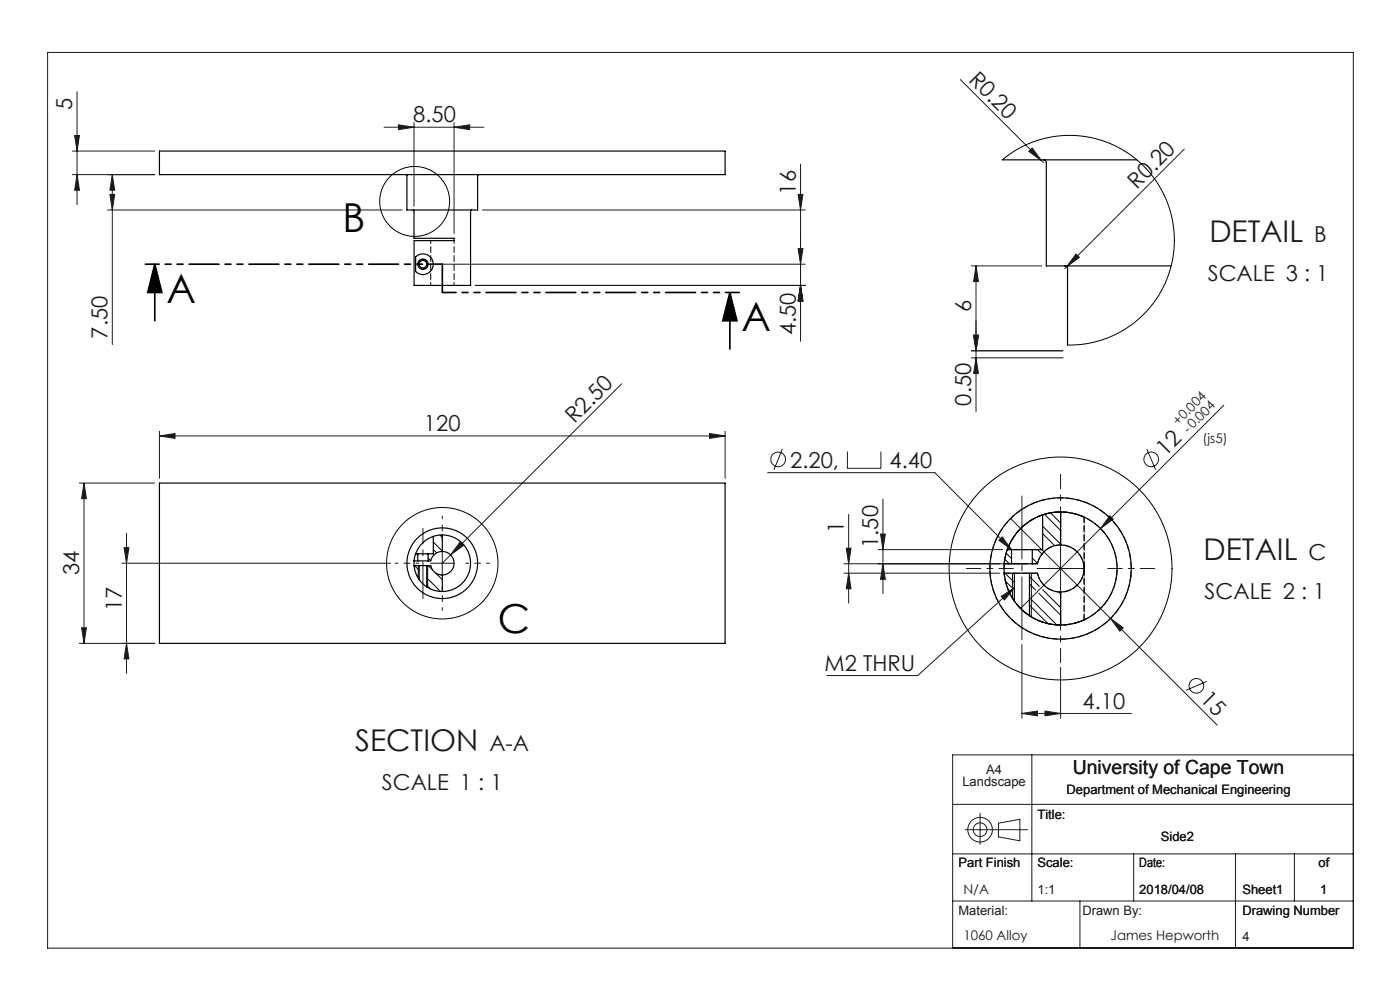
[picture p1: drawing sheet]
<svg xmlns="http://www.w3.org/2000/svg" width="297mm" height="210mm" viewBox="0 0 297 210" stroke-linecap="round" stroke-linejoin="round" font-family="sans-serif">
<g fill="none" stroke="#191924" stroke-width=".21">
<path d="M10.1 11.1h277v190h-277zM16.3 19.5v23.9M203.7 16.9l17.7 17.6M15.3 37h17.5M15.3 32h17.5M15.8 28.7h1.1l-.6 3.3zM16.3 37l.6 3.3h-1.1zM23.8 37v36.1M23.8 37l.5 3.3h-1zM81.5 27h21.2M84.5 26.5l3.3 .5-3.3 .5zM87.8 26v17.7"/>
<path d="M96.3 27l3.3-.5v1zM96.3 26v23.5M169.8 34.8v37.6M218.2 32.1l.8-.7 1.9 2.7zM251.2 31.6l-25.3 25.4M22.8 44.5h62.5M23.3 41.2h1l-.5 3.3zM90.7 56h80.1M102.3 44.5h68.5M169.3 41.2h1l-.5 3.3zM169.3 52.7h1l-.5 3.3zM206.1 56.4h14.9"/>
<path d="M207.1 56.4l.5 3.3h-1.1zM207.1 56.4v30.9M228.3 53.9l.7 .7-2.7 2zM100.8 60.5h70M169.8 60.5l.5 3.3h-1zM206.1 75.9h19.4M206.5 71.1h1.1l-.5 3.3zM207.1 75.9l.5 3.3h-1.1zM225.5 74.4h-19.4M33.8 92.5l3.3-.5v1zM33.8 91.5v10M33.8 92.5h120"/>
<path d="M131.9 81.4l-38.1 38.1M150.5 92l3.3 .5-3.3 .5zM153.8 91.5v10M166 95.2l-1.8 4.5M179.8 95.8v3.5h7.1v-3.5M243.3 95.2l1.9 4.4M259.6 86l-43.1 43.1M16.8 102.5h16M17.8 102.5v34M17.8 102.5l.5 3.3h-1zM25.8 119.5h57M26.3 116.2h1l-.5 3.3z"/>
<path d="M26.8 113.1v29.7M91.3 119.5h5M93.8 117v5M97.6 115l.7 .7-2.7 2zM162.9 100.3h35.4l16.3 16.3M179 119.6h39M179.5 116.3h1l-.5 3.3zM180 109.1v18.8M186.3 116.6h26.4M186.8 113.3h1l-.5 3.3zM187.3 119.6l.5 3.3h-1zM187.3 105.9v20"/>
<path d="M211.9 114.6l.7-.7 2 2.7zM214.4 110l21.2 21.2M225 115.6v10M235.5 109.4l.7 .7-2.7 2zM16.8 136.5h16M17.3 133.2h1l-.5 3.3zM26.8 136.5l.5 3.3h-1zM179 121.6h33M180 121.6l.5 3.3h-1zM212.4 126.5l2.8-1.8-2.1 2.6zM215.2 124.7l-20.5 18.6h-19.3M216.8 136.7v15.6"/>
<path d="M220 120.6h10M235.6 131.2l2.7 2-.7 .7zM235.6 131.2l22.6 22.6M216.8 151.3l3.3-.5v1zM216.8 151.3h23.2M221.7 150.8l3.3 .5-3.3 .5zM225 141.6v10.7M256 144.5l-4.4 1.9M202.1 170.6h85M204.8 176h13.2M207.9 172.5v6.6M211.8 177.5l4.5 .8"/>
<path d="M211.8 177.5v-2.9l4.6-.8v4.6M218.9 160.1v31M287.1 160.1h-85v41M202.1 191.1h85M202.1 181.1h85M229.1 191.1v10M240.5 181.1v10M262.1 181.1v20M274.6 181.1v10"/>
<circle cx="165.1" cy="97.4" r="1.56"/>
<circle cx="244.2" cy="97.4" r="1.56"/>
<circle cx="253.8" cy="145.5" r="1.56"/>
<circle cx="207.9" cy="176" r="1.45"/>
<circle cx="207.9" cy="176" r="2.61"/>
</g>
<g fill="none" stroke="#000" stroke-width=".21">
<path d="M88.8 56.3a1 1 0 0 1 .8-1.3 1 1 0 0 1 1.1 1.1 1 1 0 0 1-1.2 .9M88.7 120v2.6M90.7 120v4.6M214.8 121.6v5.3M218.8 121.6v9.3"/>
<circle cx="88" cy="42.7" r="7.4"/>
<circle cx="93.8" cy="119.5" r="11.8"/>
</g>
<path d="M32.8 56l1.5 6h-3zM32.8 56v12M154.8 62l1.5 6h-3zM154.8 62v12" fill="none" stroke="#000" stroke-width=".35"/>
<path d="M93.8 56h-63M93.8 62h63" fill="none" stroke="#000" stroke-width=".35" stroke-dasharray="6.3 1.3 1.3 1.3 1.3 1.3" stroke-dashoffset="3.4"/>
<path d="M93.8 60.5v1.5M93.8 60.5v-4.5" fill="none" stroke="#000" stroke-width=".35" stroke-dasharray="6.3 1.3 1.3 1.3 1.3 1.3"/>
<path d="M89.7 127v-14.9" fill="none" stroke="#191924" stroke-width=".21" stroke-dasharray="15.2 1.3 1.3 1.3" stroke-dashoffset="7.4"/>
<path d="M216.8 105.2v30.5" fill="none" stroke="#191924" stroke-width=".21" stroke-dasharray="15.2 1.3 1.3 1.3" stroke-dashoffset="1.9"/>
<path d="M225 110.6v-10M215 120.6h-10M225 130.6v10M235 120.6h10" fill="none" stroke="#191924" stroke-width=".21" stroke-dasharray="15.2 1.3 1.3 1.3" stroke-dashoffset="12.1"/>
<path d="M88.8 119.5h-5M93.8 114.5v-5M98.8 119.5h5M93.8 124.5v5" fill="none" stroke="#191924" stroke-width=".21" stroke-dasharray="15.2 1.3 1.3 1.3" stroke-dashoffset="14.6"/>
<path d="M32.8 56l1.5 6h-3zM154.8 62l1.5 6h-3z" fill="#000"/>
<g fill="#191924">
<path d="M218.2 32.1l.8-.7 1.9 2.7z"/>
<path d="M97.6 115l.7 .7-2.7 2z"/>
<path d="M235.5 109.4l.7 .7-2.7 2z"/>
<path d="M228.3 53.9l.7 .7-2.7 2z"/>
<path d="M235.6 131.2l2.7 2-.7 .7z"/>
<path d="M96.3 27l3.3-.5v1zM84.5 26.5l3.3 .5-3.3 .5z"/>
<path d="M150.5 92l3.3 .5-3.3 .5zM33.8 92.5l3.3-.5v1zM221.7 150.8l3.3 .5-3.3 .5zM216.8 151.3l3.3-.5v1z"/>
<path d="M16.3 37l.6 3.3h-1.1zM15.8 28.7h1.1l-.6 3.3zM206.5 71.1h1.1l-.5 3.3zM207.1 56.4l.5 3.3h-1.1z"/>
<path d="M17.3 133.2h1l-.5 3.3zM17.8 102.5l.5 3.3h-1zM187.3 119.6l.5 3.3h-1zM186.8 113.3h1l-.5 3.3zM180 121.6l.5 3.3h-1zM179.5 116.3h1l-.5 3.3z"/>
<path d="M206.5 71.1h1.1l-.5 3.3zM207.1 75.9l.5 3.3h-1.1z"/>
<path d="M23.8 37l.5 3.3h-1zM23.3 41.2h1l-.5 3.3zM169.3 41.2h1l-.5 3.3zM169.8 60.5l.5 3.3h-1zM169.3 52.7h1l-.5 3.3zM169.8 60.5l.5 3.3h-1zM26.3 116.2h1l-.5 3.3zM26.8 136.5l.5 3.3h-1z"/>
<path d="M212.4 126.5l2.8-1.8-2.1 2.6zM211.9 114.6l.7-.7 2 2.7z"/>
</g>
<g fill="none" stroke="#000" stroke-width=".25">
<path d="M33.8 32h120v5h-120zM86.1 37l.2 .2v7.3h15v-7.3l.2-.2M212.6 33.9h28.6M221.4 33.9a.6 .6 0 0 1 .6 .6v21.9h26.5M87.6 44.5l.2 .2v5.8h8.5v.5h-8.5v9.5h12v-15.8l.2-.2M88.2 54.5a2.2 2.2 0 0 1 3.1 0 2.2 2.2 0 0 1 0 3.1 2.2 2.2 0 0 1-3.1 0zM225.9 56.4a.6 .6 0 0 1 .6 .6v16.2M33.8 102.5h120v34h-120zM87.8 120a6 6 0 0 0 1.1 2.9M87.8 119v1M87.8 120h1.1M87.8 119h.8"/>
<path d="M88.2 117.5l-.4 1.5M88.2 117.5h.4M88.6 117.5h2.2M88.6 119h2.2M88.6 117.5v1.5M88.9 120h1.6M88.9 120v2.9M90.5 120h.9a2.5 2.5 0 0 0 2.4 2M90.5 120v4.5M90.8 117.5v1.5M91.9 113.8a6 6 0 0 0-3.7 3.7M91.9 113.8v3.7h-1.1"/>
<path d="M93.8 117a2.5 2.5 0 0 1 2.5 2.5 2.5 2.5 0 0 1-2.5 2.5M93.8 113.5a6 6 0 0 1 6 6 6 6 0 0 1-6 6M93.8 117a2.5 2.5 0 0 0-2.4 2h-.6M93.8 113.5l-1.9 .3M93.8 113.5v3.5M213 119.6v2M213 119.6h1.6M213.7 116.6l-.7 3M213.7 116.6h.9M214.6 116.6h4.4M214.6 119.6h4.4M214.6 116.6v3"/>
<path d="M219 116.6v3M221.2 109.2a12 12 0 0 0-7.5 7.4M221.2 109.2v7.4h-2.2M225 115.6a5 5 0 0 1 5 5 5 5 0 0 1-5 5M225 108.6a12 12 0 0 1 12 12 12 12 0 0 1-12 12M225 115.6a5 5 0 0 0-4.9 4h-1.1M225 108.6l-1.9 .1-1.9 .5M225 108.6v7M88.9 122.9l1.6 1.6M90.5 124.5a6 6 0 0 0 3.3 1M93.8 122v3.5M213 121.6a12 12 0 0 0 2.2 5.9"/>
<path d="M213 121.6h2.2M215.2 121.6h3.2M215.2 127.5a12 12 0 0 0 3.2 3.1M215.2 121.6v5.9M218.4 121.6h1.7a5 5 0 0 0 4.9 4M218.4 130.6a12 12 0 0 0 6.6 2M218.4 121.6v9M225 125.6v7"/>
<circle cx="89.7" cy="56" r=".8"/>
<circle cx="89.7" cy="56" r="1.1"/>
<circle cx="93.8" cy="119.5" r="7.5"/>
<circle cx="225" cy="120.6" r="15"/>
</g>
<path d="M91.4 51v9.5M96.3 60.5v-9.5M213 119.6a12 12 0 0 1 17-9.9M230 109.7a12 12 0 0 0-17 9.9M213 121.6a12 12 0 0 0 17 9.9M230 131.5a12 12 0 0 1-17-9.9" fill="none" stroke="#000" stroke-width=".21" stroke-dasharray="1.3 .6" stroke-dashoffset=".6"/>
<g fill="none" stroke="#000" stroke-width=".21">
<path d="M212.6 33.9l2.1-1.5 2.4-1.4 2.6-1.1 2.5-.7 2.7-.4 2.6-.1 2.8 .3 2.5 .5 2.5 .9 2.5 1.2 2.2 1.4 2.1 1.8 1.8 1.9 1.6 2.1 1.3 2.2 1.1 2.6 .7 2.7 .4 2.5 .1 2.8-.2 2.6-.6 2.6-.8 2.5-1.1 2.4-1.5 2.3-1.7 2-1.8 1.8-2.1 1.6-2.4 1.4-2.6 1.1-2.5 .7-2.7 .5-2.6 .1M87.9 120l1 1M88.3 117.5l.3 .3M90.8 118.4l.6 .5M90.8 120l1 .9M91.9 115l1.9 1.9M91.9 116.6l.7 .7M93.3 113.5l.5 .5M213.2 118.6l.9 1M213.4 117.3l1.2 1.2M219 118.4l1.1 1.1M220.1 116.6l.9 .9"/>
<path d="M221.2 111.6l3.8 3.8M221.2 113.2l2.5 2.5M221.6 109.1l3.4 3.4M222.9 108.8l2.1 2.1M88.4 122l.5 .6M90.5 122.6l2.9 2.9M90.5 124.2l.8 .7M92.4 121.5l1.4 1.5M213.2 121.6l2 2M213.3 123.3l1.3 1.2M218.4 122.3l2.1 2.1M218.4 128.4l3.9 3.9"/>
<path d="M218.4 123.9l1.3 1.3M219 127.3l5.2 5.3M220.4 125.9l4.6 4.6M221.2 125.1l3.8 3.8M224.6 125.6l.4 .4"/>
<circle cx="225" cy="120.6" r="23.6"/>
</g>
<path d="M221.2 116.6h-7.5" fill="none" stroke="#000" stroke-width=".21" stroke-dasharray="1.3 .6" stroke-dashoffset=".7"/>
<path d="M220.1 119.6h-7.1M225 108.6v7M220.1 121.6h-7.1M220.1 121.6a5 5 0 0 0 5.4 4 5 5 0 0 0 4.5-5M225 125.6v7M230 120.6a5 5 0 0 0-4.5-5 5 5 0 0 0-5.4 4" fill="none" stroke="#000" stroke-width=".21" stroke-dasharray="1.3 .6"/>
<path d="M230 131.5v-10.9M230 120.6v-10.9" fill="none" stroke="#000" stroke-width=".21" stroke-dasharray="1.3 .6" stroke-dashoffset="-.1"/>
<path d="M230 109.7v21.8M239.9 122.2a15 15 0 0 0-20.5-15.5 15 15 0 0 0-4.1 25.3 15 15 0 0 0 24.3-8.2l.3-1.6" fill="none" stroke="#000" stroke-width=".21" stroke-dasharray="1.3 .6" stroke-dashoffset=".2"/>
<path d="M236.9 122a12 12 0 0 0-16.2-12.6 12 12 0 0 0-3.7 20.2 12 12 0 0 0 19.6-6.1l.3-1.5" fill="none" stroke="#000" stroke-width=".21" stroke-dasharray="1.3 .6" stroke-dashoffset=".1"/>
<g font-size="8.5">
<text x="72.7" y="49.3">B</text>
<text x="35.3" y="64.2">A</text>
<text x="157.3" y="70.2">A</text>
<text x="105.6" y="134.2">C</text>
</g>
<g font-size="6.3" fill="#191924">
<text x="256.6" y="51.4">DETAIL</text>
<text x="255.3" y="118.8">DETAIL</text>
<text x="75.4" y="159.3">SECTION</text>
</g>
<g font-size="4.7" fill="#191924">
<text x="205.3" y="17.1" transform="rotate(45 205.3 17.1)">R0.20</text>
<text x="15.3" y="23.3" transform="rotate(-90 15.3 23.3)">5</text>
<text x="87.7" y="26">8.50</text>
<text x="168.8" y="41.3" transform="rotate(-90 168.8 41.3)">16</text>
<text x="241.2" y="40.3" transform="rotate(-45 241.2 40.3)">R0.20</text>
<text x="278.8" y="51.4">B</text>
<text x="256.2" y="59.6">SCALE 3 : 1</text>
<text x="22.8" y="71.8" transform="rotate(-90 22.8 71.8)">7.50</text>
<text x="168.8" y="71.1" transform="rotate(-90 168.8 71.1)">4.50</text>
<text x="206" y="66.1" transform="rotate(-90 206 66.1)">6</text>
<text x="206" y="86" transform="rotate(-90 206 86)">0.50</text>
<text x="89.9" y="91.5">120</text>
<text x="121.9" y="90" transform="rotate(-45 121.9 90)">R2.50</text>
<text x="167.6" y="99.2">2.20,</text>
<text x="188.7" y="99.2">4.40</text>
<text x="247.2" y="96.8" transform="rotate(-45 247.2 96.8)">12</text>
<text x="179" y="113" transform="rotate(-90 179 113)">1</text>
<text x="186.3" y="116.2" transform="rotate(-90 186.3 116.2)">1.50</text>
<text x="277.6" y="118.8">C</text>
<text x="16.8" y="122" transform="rotate(-90 16.8 122)">34</text>
<text x="25.8" y="129.5" transform="rotate(-90 25.8 129.5)">17</text>
<text x="255.6" y="127">SCALE 2 : 1</text>
<text x="174.9" y="142.3">M2 THRU</text>
<text x="254.4" y="148.5" transform="rotate(45 254.4 148.5)">15</text>
<text x="229.7" y="150.3">4.10</text>
<text x="103.8" y="159.3">A-A</text>
<text x="81" y="167.5">SCALE 1 : 1</text>
</g>
<text font-size="4.1" fill="#191924" x="227.6" y="164.3">University of Cape Town</text>
<g font-size="2.8" fill="#191924">
<text x="249.9" y="90.4" transform="rotate(-45 249.9 90.4)">+0.004</text>
<text x="252.1" y="92" transform="rotate(-45 252.1 92)">-0.004</text>
<text x="255.1" y="93.9">(js5)</text>
<text x="204.4" y="189.6">N/A</text>
<text x="204.4" y="199.4">1060 Alloy</text>
<text x="235.6" y="199.4">James Hepworth</text>
</g>
<g font-size="2.7" fill="#191924">
<text x="204.2" y="166.8">Landscape</text>
<text x="209.2" y="164.2">A4</text>
<text x="220.1" y="173.7">Title:</text>
<text x="226.3" y="168.5">Department of Mechanical Engineering</text>
<text x="246.3" y="178.4">Side2</text>
<text x="203.3" y="184">Part Finish</text>
<text x="220.1" y="184">Scale:</text>
<text x="241.7" y="184">Date:</text>
<text x="279.7" y="184">of</text>
<text x="220.1" y="189.6">1:1</text>
<text x="241.7" y="189.6">2018/04/08</text>
<text x="263.6" y="189.6">Sheet1</text>
<text x="280.1" y="189.6">1</text>
<text x="203.3" y="194.1">Material:</text>
<text x="229.6" y="194.1">Drawn By:</text>
<text x="263.6" y="194.1">Drawing Number</text>
<text x="263.6" y="199.6">4</text>
</g>
</svg>
